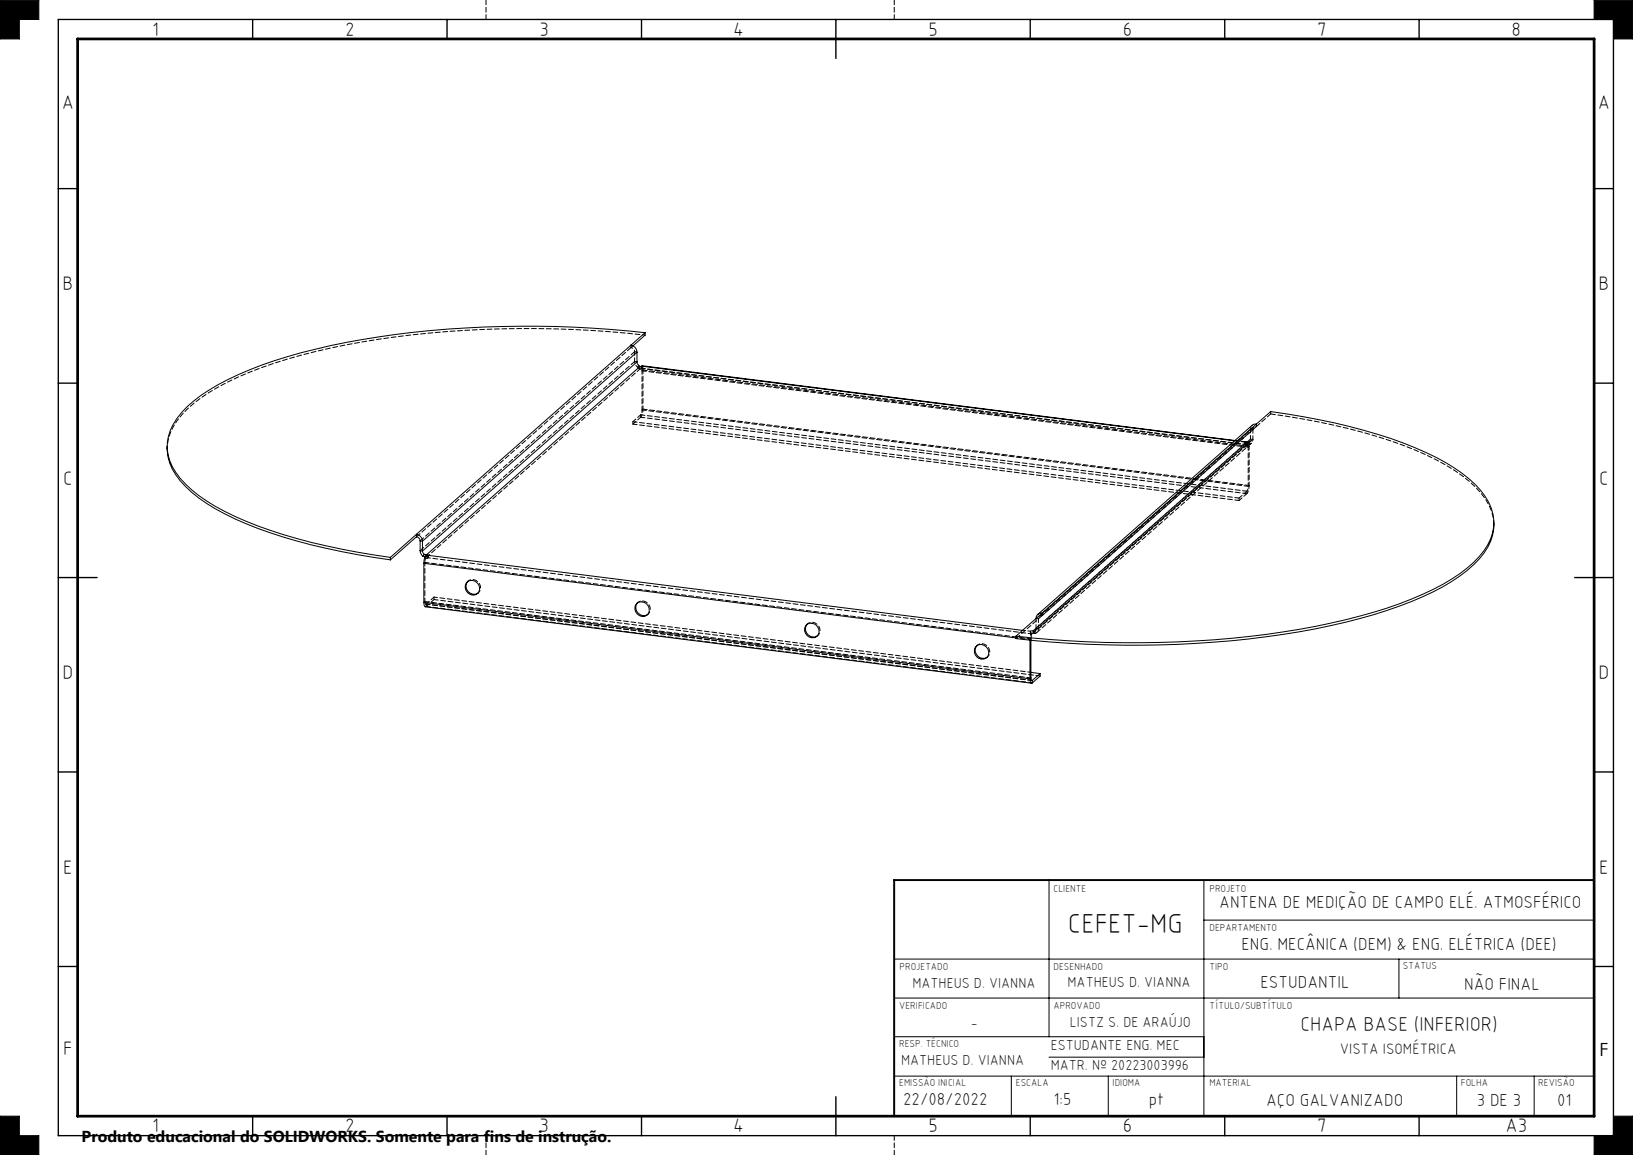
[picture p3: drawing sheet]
<svg xmlns="http://www.w3.org/2000/svg" width="420mm" height="297mm" viewBox="0 0 420 297" stroke-linecap="round" stroke-linejoin="round" font-family="sans-serif">
<g fill="none" stroke="#000" stroke-width=".26">
<path d="M0 0h10v5h-5v5h-5zM410 0h10v10h-5v-5h-5zM162.3 88.8a1.84 1.84 0 0 1 1.5 1.8M162.3 88.8l-55.2 48.6M163.8 93.1l.1 .5 .7 .7M163.8 90.6l-55.1 48.6M163.8 90.6v2.5M163.8 93.1l-55.1 48.6M164.6 94.3l-54.8 48.3M165.2 94l152.4 19.3M165.2 94.2l-.6 .1M165.2 94.1v.1"/>
<path d="M165.2 94.1l-.2 .2M165.2 94.2l152.3 19.1M165.9 85.5a261.3 261.3 0 0 0-80.8 3.4 99.8 99.8 0 0 0-31.3 11.4 24.1 24.1 0 0 0-10 10.3 11.7 11.7 0 0 0 2.6 12.4 43.9 43.9 0 0 0 16.9 11.1 151.5 151.5 0 0 0 37.1 9.2M165.9 85.5l-3.6 3.3M165.9 85.5v.7l-3.1 2.7M43 114.8a13.4 13.4 0 0 0 4.7 10.3 51.7 51.7 0 0 0 18.6 10.8 157.4 157.4 0 0 0 34.1 8.1M323.1 109l3.7-3.2a152.6 152.6 0 0 1 37.1 9.3 43.9 43.9 0 0 1 17 11 11.6 11.6 0 0 1 .8 15.5 38.3 38.3 0 0 1-15.8 11.2 148.8 148.8 0 0 1-40.4 10.4 271.4 271.4 0 0 1-64.2 .4M323.1 109l-.6 .1-.4 .3-55.2 48.6M323.1 109l-55.1 48.7M107.1 137.4a1.84 1.84 0 0 1 1.6 1.8M107.1 138a1.1 1.1 0 0 1 1 1.1M107.1 137.4l-6.7 5.9"/>
<path d="M107.1 138l-6.7 6M107.1 137.4v.6M108.1 139.1l.6 .1M108.1 139.1v2.5M108.7 139.2v2.5M384.2 134.4a13.5 13.5 0 0 1-5.2 10.8 53.8 53.8 0 0 1-19.1 10.7 181.6 181.6 0 0 1-47.8 9.2 268.5 268.5 0 0 1-50.8-.9v-.6M100.4 143.3v.7M108.1 141.6l.2 .8 .5 .7M108.1 141.6l.6 .1M108.7 141.7l.4 .9M109 154.9l.1 .8 .3 .3 155.9 19.7M109 154.9l155.9 19.7"/>
<path d="M109 144.8v10.1M109 144.8l152.3 19.2M109.1 142.6h.4M109.1 142.6l-.3 .5M109.5 142.6h.3M109.5 142.6l-.2 .6-.5-.1M109.8 143a1.68 1.68 0 0 0-.8 1.8M109.8 142.6l.3 .2M109.8 142.6v.4M110.1 142.8l-.3 .2M110.1 142.8l152.9 19.3M120.3 149.5a1.96 1.96 0 0 1 2.8 .8 1.96 1.96 0 0 1-1 2.7 2.04 2.04 0 0 1-2.2-1 2.04 2.04 0 0 1 .4-2.5z"/>
<path d="M120.3 149.5a2.03 2.03 0 0 0 .1 2.6 2.03 2.03 0 0 0 2.5 .4M163.9 155a1.96 1.96 0 0 1 2.8 .8 1.96 1.96 0 0 1-.9 2.7 2.04 2.04 0 0 1-2.2-1 2.04 2.04 0 0 1 .3-2.5zM163.9 155a2.03 2.03 0 0 0 .2 2.6 2.03 2.03 0 0 0 2.5 .4M268 157.7a1.35 1.35 0 0 0-1.5 1.4M268 157.7l-6.7 5.9M207.6 160.5a2.01 2.01 0 0 1 2.6 .5 2.01 2.01 0 0 1-.2 2.7 2.01 2.01 0 0 1-2.6-.5 2.01 2.01 0 0 1 .2-2.7zM207.6 160.5a2.01 2.01 0 0 0 .1 2.6 2.01 2.01 0 0 0 2.5 .4M250.8 166.5a1.97 1.97 0 0 1 2.9-.1 1.97 1.97 0 0 1-.1 2.8 2.05 2.05 0 0 1-2.4-.3 2.05 2.05 0 0 1-.4-2.4zM251.2 166a2.03 2.03 0 0 0 .2 2.6 2.03 2.03 0 0 0 2.5 .4M264.9 174.6l.2 .9 .4 .1M264.9 164.6v10M265.1 174.3a.41 .41 0 0 0 0 .5 .41 .41 0 0 0 .4 .2"/>
<path d="M265.1 174.3l-.2 .3M265.1 164.6v9.7M265.1 172.9l2.4 .3M265.3 174.9l.2 .1M265.5 175v.6M267.5 173.2l-2 1.8M267.5 173.2v.6l-2 1.8M269.8 226.3v40.3M309.6 226.3v60.7M309.6 236.6h100.4M230 246.6h180M230 256.6h180"/>
<path d="M359.8 246.6v10M230 276.7h180M230 266.6h79.6M260.1 276.7v10.3M269.8 271.8h39.8M285 276.7v10.3M374.7 276.7v10.3M394.6 276.7v10.3M0 287h5v5h5v5h-10zM415 287h5v10h-10v-5h5z"/>
</g>
<g fill="none" stroke="#000" stroke-width=".26" stroke-dasharray="1.3 .6">
<path d="M125 5v-5M230 5v-5M162.3 89.4v-.6M163.2 90.4l.6 .1M163.8 93h-.6M164 94.4l.3 .3M164.3 94.7l.3 .2M164.3 93.9l-.3 .5M164.4 94.2l-.1 .5M164.6 94.3v.6M165 94.7h.2M165 94.2v.5"/>
<path d="M165.2 94.7l.1 .1M165.3 94.2v.6M165.3 94.2l-.1 .5M165.4 95.1l-.3 .3M162.8 109.1v-.7M164.8 106.7v.6M165.1 105.4l.3-.2M320.2 113.7v.7M320.2 113.7l.3 .2M320.2 114.3v-.6M320.2 114.3l.3 .2M320.2 113.7l.3-.1"/>
<path d="M320.2 114.3h.2M320.5 113.6l.5 .1M320.5 114.5h.4M320.5 113.9h.3M320.5 114.5v-.6M320.6 114.3h.3M320.8 113.9l.4-.2M320.9 114.5l.6-.2M321 115l.3-.2M322.2 110.5l-.6-.1M322.2 113l-.6-.1M323.2 109.7v-.7"/>
<path d="M326.8 106.4v-.6M318.7 128.7v-.6M320.7 126.3v.6M321 125.1l.3-.3M384.2 135a13.5 13.5 0 0 0-4.7-9.7 52.8 52.8 0 0 0-18.6-10.8 158.6 158.6 0 0 0-34.1-8.1M109.3 144.6l-.3 .2M109.3 154.7l-.3 .2M109.4 143.7l-.1-.5M109.6 155.9l-.2 .1M109.6 155.3v.6M109.8 143.2v-.2M109.9 143.5l-.5 .2"/>
<path d="M109.9 143.5l-.1-.5M110.1 143.4l-.2 .1M110.1 143.4v-.6M110.1 143.4l-.3-.2M110.1 143.4v-.7M111.6 154.2v-.7M120.4 149.4l-.2 .2M122.8 152.6l.3-.2M164.1 154.9l-.3 .2M166.5 158.1l.2-.2M267.1 159.1l-.6-.1M268 158.3l-6.7 5.9"/>
<path d="M268 158.3v-.6M207.7 160.4l-.2 .2M210.1 163.6l.3-.2M251.4 165.9l-.3 .2M253.8 169.1l.2-.2M264.9 164.5l.3-.2M264.9 164.6v-.1M265 162.4v.6M265 162.5v-.2M265 162.5l.1 .6M265 162.3v.6M265.1 163.1l-.1-.2"/>
<path d="M265.2 164.6v-.3M265.2 162.9l-.2-.4M265.2 162.9l.1 .4M265.3 163.3l-.2-.2M265.7 162.2v.6M265.9 162.3l-.2-.1M266 162.3h-.1M266 162.9l-.3-.1M266.3 162.9h-.3M266.5 161.6h.6M125 292v5M230 292v5"/>
</g>
<g fill="none" stroke="#000" stroke-width=".35">
<path d="M15 5h400v287h-400zM65 5v5M115 5v5M165 5v5M215 5v10M265 5v5M315 5v5M365 5v5M15 48.5h5M410 48.5h5M15 98.5h5M410 98.5h5"/>
<path d="M15 148.5h10M405 148.5h10M15 198.5h5M410 198.5h5M15 248.5h5M410 248.5h5M65 287v5M115 287v5M165 287v5M215 282v10M265 287v5M315 287v5"/>
<path d="M365 287v5"/>
</g>
<path d="M410 226.3h-180v60.7" fill="none" stroke="#000" stroke-width=".5"/>
<path d="M20 10h390v277h-390z" fill="none" stroke="#000" stroke-width=".7"/>
<path d="M0 287v10h10v-5h-5v-5zM415 287h5v10h-10v-5h5zM410 0h10v10h-5v-5h-5zM0 0v10h5v-5h5v-5z" fill-rule="evenodd" fill="#000"/>
<path d="M165.4 95.1l-.3-1.1M165.9 86.2a260 260 0 0 0-80.8 3.3 100.8 100.8 0 0 0-31.3 11.4 24.6 24.6 0 0 0-10 10.3l-.5 1.6-.3 2.6M321 113.7l.3 1.1M321.6 110.4l.5-1.1M263 162.1l2 .2" fill="none" stroke="#000" stroke-width=".26" stroke-dasharray="1.3 .6" stroke-dashoffset=".6"/>
<path d="M165.1 105.4l-.3 1.3M320.2 114.3l-154.9-19.5M322.2 110.5a.81 .81 0 0 1 1-.8M320.7 126.3l.3-1.2M110.1 143.4l154.9 19.5M268 158.3a.81 .81 0 0 0-.9 .8M268 158.3l54.2-47.8M261.3 164l3.6 .5" fill="none" stroke="#000" stroke-width=".26" stroke-dasharray="1.3 .6" stroke-dashoffset=".7"/>
<path d="M163.2 90.4l-55.1 48.7M320.7 113.6l-3.1-.4M322.2 113l-55.1 48.6M322.5 109.8l-55.1 48.7M323.2 109.7l-55.2 48.6M326.8 106.4l-3.6 3.3M107.1 138l55.2-48.6M108.1 141.6l55.1-48.6M268 157.7l53.6-47.3M266.2 162.2l55.1-48.7M266.5 161.6l55.1-48.7M266.6 162.7l55.2-48.7" fill="none" stroke="#000" stroke-width=".26" stroke-dasharray="1.3 .6" stroke-dashoffset=".1"/>
<g fill="none" stroke="#000" stroke-width=".26" stroke-dasharray="1.3 .6" stroke-dashoffset=".3">
<path d="M163.2 90.4v2.6M164.6 94.9l-54.8 48.3M164.6 94.9l.7-.1M165.1 95.4l-.1-.7M165.3 94.8v-.7M162.8 108.4l2-1.7M162.8 109.1l2-1.8M320.4 114.3l.1-.7M320.9 114.3l.1 .7M320.9 114.3l.1-.6M320.9 114.5l-.1-.6M321.5 114.3l-.3-.6"/>
<path d="M321.6 112.9v-2.5M322.2 113v-2.5M320.7 126.3l-2 1.8M320.7 126.9l-2 1.8M109.6 155.3l2-1.8M109.6 155.9l2-1.7M266.5 159v2.6M267.1 159.1v2.5M265.3 174.9l-155.7-19.6M265.7 162.8l54.8-48.3M265.7 162.2l54.8-48.3M265.7 162.2l-.7 .1"/>
<path d="M265.7 162.8l-.7 .1M265.9 162.3l.1 .6M266 162.3l.3 .6"/>
</g>
<path d="M162.3 89.4a1.1 1.1 0 0 1 .9 1M321.5 114.3a1.36 1.36 0 0 0 .7-1.3M264.9 164.5l.3-1.6M267.1 161.6a1.36 1.36 0 0 1-.8 1.3" fill="none" stroke="#000" stroke-width=".26" stroke-dasharray="1.3 .6" stroke-dashoffset=".8"/>
<path d="M165.4 105.2l-.2 1.3-.4 .8M321.2 113.7l.3-.3 .1-.5M320.7 126.9l.4-.8 .2-1.3M109.4 143.7l-.1 .9M265.2 164.3l.1-1M266.5 161.6l-.2 .4-.3 .3" fill="none" stroke="#000" stroke-width=".26" stroke-dasharray="1.3 .6" stroke-dashoffset=".5"/>
<g fill="none" stroke="#000" stroke-width=".26" stroke-dasharray="1.3 .6" stroke-dashoffset=".2">
<path d="M165.1 95.4l155.9 19.6M164.8 106.7l155.9 19.6M320.2 113.7l-2.7-.4M321.3 114.8l-155.9-19.7M318.7 128.1l-155.9-19.7M318.7 128.7l-155.9-19.6M320.7 126.9l-155.9-19.6M321 125.1l-155.9-19.7M321.3 124.8l-155.9-19.6M109.3 154.7l155.9 19.6M109.5 155.4l155.9 19.6M109.6 155.9l155.9 19.7"/>
<path d="M111.6 154.2l155.9 19.6M265.2 164.3l-155.9-19.7"/>
</g>
<g fill="none" stroke="#000" stroke-width=".26" stroke-dasharray="1.3 .6" stroke-dashoffset=".4">
<path d="M162.3 89.4l.5-.5M165.1 105.4v-10M165.4 105.2v-10.1M320.6 114.3l-155.5-19.6M321 115v10.1M321.3 114.8v10M109.3 144.6v10.1M109.6 155.3a.39 .39 0 0 1-.4-.2 .39 .39 0 0 1 .1-.4M111.6 153.5l153.6 19.4M120.3 149.5a1.99 1.99 0 0 1 2.8 .2 1.99 1.99 0 0 1-.2 2.8M164 155a1.99 1.99 0 0 1 2.7 .2 1.99 1.99 0 0 1-.1 2.8M207.6 160.5a1.99 1.99 0 0 1 2.8 .2 1.99 1.99 0 0 1-.2 2.8"/>
<path d="M251.3 166a1.99 1.99 0 0 1 2.7 .2 1.99 1.99 0 0 1-.1 2.8"/>
</g>
<path d="M163.2 93a1.82 1.82 0 0 0 .8 1.4" fill="none" stroke="#000" stroke-width=".26" stroke-dasharray="1.3 .6" stroke-dashoffset=".9"/>
<text font-size="7.1" x="274.7" y="239.8">CEFET-MG</text>
<text font-size="5.1" x="334.5" y="265">CHAPA BASE (INFERIOR)</text>
<g font-size="5">
<text x="39.1" y="9.2">1</text>
<text x="88.8" y="9.2">2</text>
<text x="138.8" y="9.2">3</text>
<text x="188.6" y="9.2">4</text>
<text x="238.8" y="9.2">5</text>
<text x="288.8" y="9.2">6</text>
<text x="338.8" y="9.2">7</text>
<text x="388.8" y="9.2">8</text>
<text x="15.9" y="27.9">A</text>
<text x="410.9" y="27.9">A</text>
<text x="16.1" y="74.7">B</text>
<text x="411.1" y="74.7">B</text>
<text x="16.3" y="124.7">C</text>
<text x="411.3" y="124.7">C</text>
<text x="16.1" y="174.7">D</text>
<text x="411.1" y="174.7">D</text>
<text x="16.3" y="224.7">E</text>
<text x="411.3" y="224.7">E</text>
<text x="16.3" y="271.4">F</text>
<text x="39.1" y="291.2">1</text>
<text x="88.8" y="291.2">2</text>
<text x="138.8" y="291.2">3</text>
<text x="188.6" y="291.2">4</text>
<text x="238.8" y="291.2">5</text>
<text x="288.8" y="291.2">6</text>
<text x="338.8" y="291.2">7</text>
<text x="387.2" y="291.2">A3</text>
</g>
<text font-size="4.7" x="411.4" y="271.5">F</text>
<g font-size="4.4">
<text x="313.6" y="233.6">ANTENA DE MEDIÇÃO DE CAMPO ELÉ. ATMOSFÉRICO</text>
<text x="319.3" y="244.2">ENG. MECÂNICA (DEM) &amp; ENG. ELÉTRICA (DEE)</text>
<text x="324.2" y="254">ESTUDANTIL</text>
<text x="376.5" y="254.5">NÃO FINAL</text>
<text x="232.3" y="284.1">22/08/2022</text>
<text x="271" y="284.3">1:5</text>
<text x="295.5" y="284.1">pt</text>
<text x="325.6" y="284.3">AÇO GALVANIZADO</text>
<text x="379.8" y="284.5">3 DE 3</text>
<text x="400.5" y="284.3">01</text>
</g>
<text font-size="4.1" x="21" y="293.7">Produto educacional do SOLIDWORKS. Somente para fins de instrução.</text>
<text font-size="3.9" x="344.6" y="271.1">VISTA ISOMÉTRICA</text>
<g font-size="3.7">
<text x="234.7" y="254.1">MATHEUS D. VIANNA</text>
<text x="274.6" y="253.8">MATHEUS D. VIANNA</text>
<text x="249.7" y="264.3">-</text>
<text x="270.2" y="269.9">ESTUDANTE ENG. MEC</text>
<text x="275.2" y="264.1">LISTZ S. DE ARAÚJO</text>
<text x="231.7" y="273.9">MATHEUS D. VIANNA</text>
<text x="270.2" y="275.2">MATR. Nº 20223003996</text>
</g>
<g font-size="2.6">
<text x="271" y="229.3">CLIENTE</text>
<text x="311.1" y="229.3">PROJETO</text>
<text x="311.1" y="239.3">DEPARTAMENTO</text>
<text x="231.4" y="249.4">PROJETADO</text>
<text x="271" y="249.5">DESENHADO</text>
<text x="311.1" y="249.5">TIPO</text>
<text x="360.8" y="249.2">STATUS</text>
<text x="231.3" y="259.5">VERIFICADO</text>
<text x="271" y="259.5">APROVADO</text>
<text x="311.1" y="259.4">TÍTULO/SUBTÍTULO</text>
<text x="231.3" y="269.2">RESP. TÉCNICO</text>
<text x="231.3" y="279.3">EMISSÃO INICIAL</text>
<text x="261.3" y="279.3">ESCALA</text>
<text x="286.2" y="279.3">IDIOMA</text>
<text x="311" y="279.3">MATERIAL</text>
<text x="375.7" y="279.3">FOLHA</text>
<text x="395.6" y="279.3">REVISÃO</text>
</g>
</svg>
